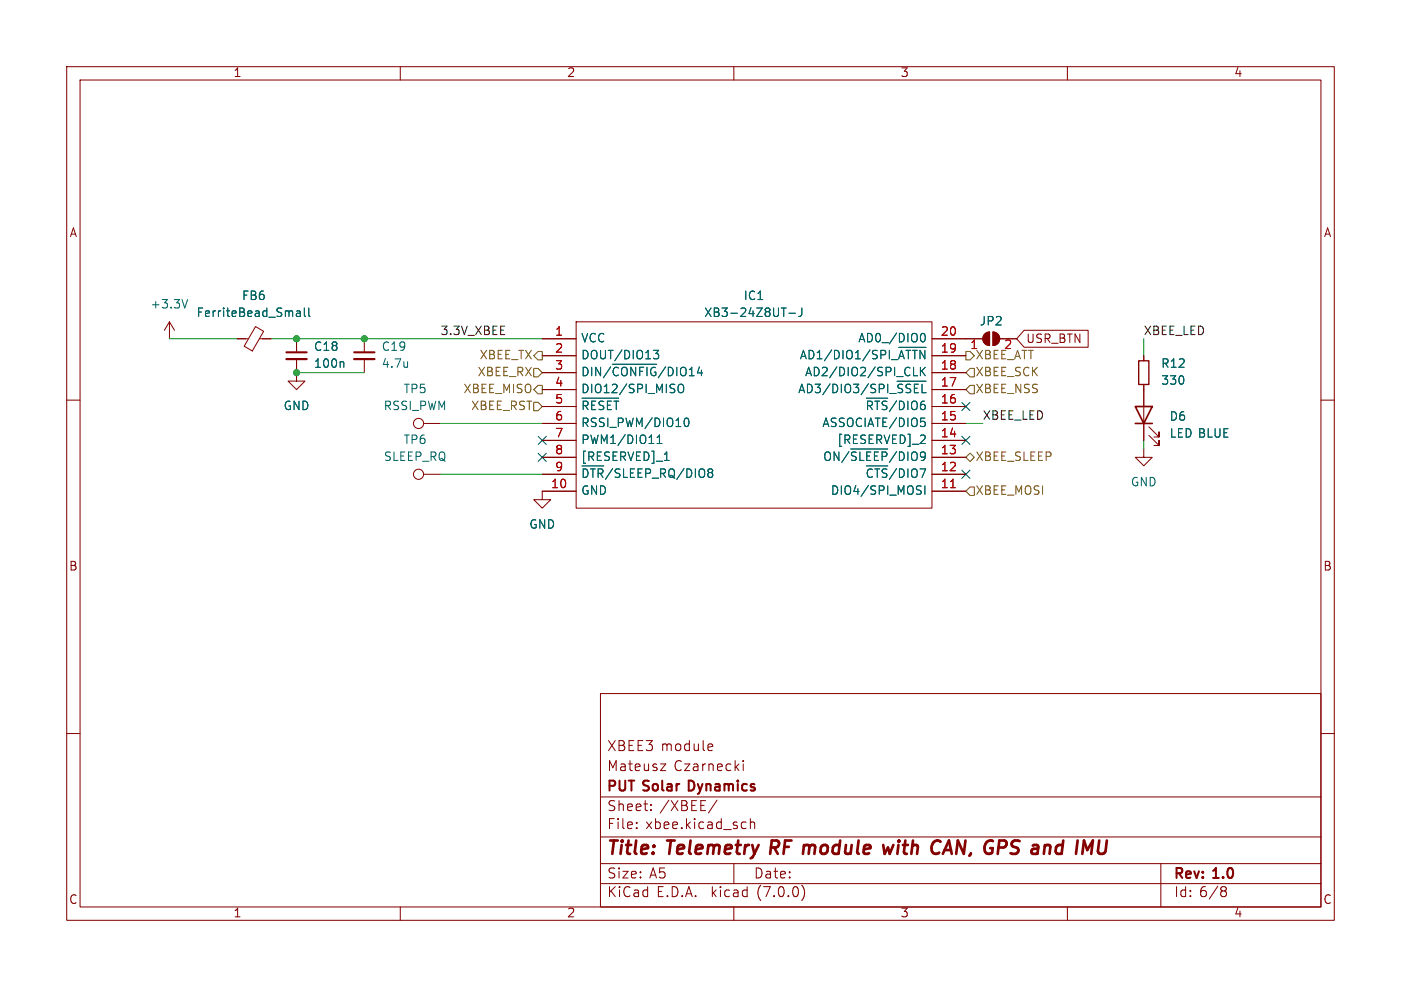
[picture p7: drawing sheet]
<svg xmlns="http://www.w3.org/2000/svg" width="210mm" height="148mm" viewBox="0 0 210 148" stroke-linecap="round" stroke-linejoin="round" font-family="sans-serif">
<g fill="none" stroke="#840000" stroke-width=".15">
<path d="M10 10h190v128h-190zM12 12h186v124h-186zM60 10v2M110 10v2M160 10v2M10 60h2M25.4 48.3l-.8 1.2M25.4 48.3v2.5M25.4 48.3l.8 1.2M35.6 50.8h1.6M38.3 49l1.2 .7-1.7 2.9-1.2-.7zM38.9 50.8h1.7"/>
<path d="M44.4 53.8v3.4h1.3l-1.3 1.2-1.2-1.2h1.2M44.4 50.8v2M54.6 50.8v2M54.6 53.8v2.1M81.3 50.8h5.1M81.3 58.4h5.1M81.3 55.9h5.1M81.3 53.3h5.1M86.4 48.3h53.3v27.9h-53.3zM139.7 50.8h7.6M139.7 58.4h5.1M139.7 55.9h5.1"/>
<path d="M139.7 53.3h5.1M147.6 50.1l.7-.3v2a1.02 1.02 0 0 1-.9-.6 1.02 1.02 0 0 1 .2-1.1zM148.8 49.8a1.02 1.02 0 0 1 1.1 1 1.02 1.02 0 0 1-1.1 1zM149.9 50.8h2.5M153.5 49.5h9.6v2.6h-9.6l-1.1-1.3zM171.4 53.3v.8M171.4 57.7v8.3M198 60h2M63.5 71.1h2.5M63.5 63.5h2.5M81.3 71.1h5.1M81.3 68.6h5.1"/>
<path d="M81.3 66h5.1M81.3 63.5h5.1M81.3 61h5.1M86.4 73.7h-5.1v1.2h1.2l-1.2 1.3-1.3-1.3h1.3M139.7 71.1h5.1M139.7 73.7h5.1M139.7 68.6h5.1M139.7 66h5.1M139.7 63.5h5.1M139.7 61h5.1M171.4 67.3v1.3h1.3l-1.3 1.3-1.2-1.3h1.2M172.2 65.3l1.5 1.5v-.8v.8h-.7"/>
<path d="M172.2 64l1.5 1.5v-.7v.7h-.7M10 110h2M90 104h108v32h-108zM90 119.5h108M99 114.6h.8l-.8 1h.8M106.3 111.6h.5v.3l-.7 .2M106.8 112.5l-.5 .1M107.5 120l-1.3 1.9M111.4 114.1v.1M111.4 114.6v1M198 110h2M60 136v2"/>
<path d="M90 132.5h108M90 129.5h108M90 125.5h108M95.4 124.1v.2M95.4 123.3v.2M97.6 121.4v.2M97.6 120.6v.2M110 136v2M110 129.5v3M111.7 123.3h.1M111.8 124.2l-.1 .1M112.5 122.8v1.5"/>
<path d="M112.5 123.4a.37 .37 0 0 1 .6 .1v.8M120.2 132.7a1.72 1.72 0 0 1 0 2.3M160 136v2M174 129.5v6.5M183.3 133.6h.3M183.6 133l.2 .2v.3l-.2 .1M183.6 133.6l.2 .3v.3l-.2 .3h-.3"/>
<circle cx="62.7" cy="63.5" r=".76"/>
<circle cx="62.7" cy="71.1" r=".76"/>
</g>
<path d="M133.9 126.7l-.5 1.3-.3-.9-.5 .9M140.9 126.1l.1 .1M142.2 126l-.9 2M164.8 126l-.2 1.7 .3 .3" fill="none" stroke="#840000" stroke-width=".4"/>
<path d="M42.9 53.8h3.1M53.1 53.8h3" fill="none" stroke="#840000" stroke-width=".33"/>
<path d="M42.9 52.8h3.1M53.1 52.8h3" fill="none" stroke="#840000" stroke-width=".3"/>
<g fill="none" stroke="#006464" stroke-width=".15">
<path d="M28.1 44.9l-.4 1.3M44.5 46.7h.5v.8M44.5 47.4h.5M45 46.9l-.5 .1M45.6 46.2v1.1l.2 .2M46.3 46.2v1.1l.2 .2M51.4 54.2l.1 .2v.7M87.2 59.7h5.5M88.1 55.6a.55 .55 0 0 0-.7-.5v1.2M88.7 55.1v1.2M90 55.1v1.2l-.7-1.2v1.2M91.5 55l-1.1 1.6"/>
<path d="M91.8 54.6h6.6M92.7 55.2l-.1-.1a.49 .49 0 0 0-.5 .1 .49 .49 0 0 0-.2 .4M93.2 55.5a.42 .42 0 0 1 .4-.4 .42 .42 0 0 1 .4 .4M95.3 55.1v1.2l-.7-1.2v1.2M96.5 55.1h-.6v1.2M97 55.1v1.2M97.9 52.5h.8l-.4 .5 .4 .1v.5l-.2 .2h-.4M98.2 55.1a.49 .49 0 0 0-.5 .1 .49 .49 0 0 0-.2 .4M99.8 55l-1.1 1.6M100.9 55.6a.55 .55 0 0 0-.7-.5v1.2M101.5 55.1v1.2M101.6 58v.5a.42 .42 0 0 0 .5 .4 .42 .42 0 0 0 .4-.4v-.5"/>
<path d="M102 55.5a.42 .42 0 0 1 .4-.4 .42 .42 0 0 1 .4 .4M103.3 55.4l.4-.3v1.2M104.8 55l-.3 .9M117.1 46.2h.7M118.3 47h.9M119.8 58.9l.4-1.3 .4 1.3M120 53.8l.4-1.3 .5 1.3M120.2 46.2v.9a.41 .41 0 0 1-.5 .4M121.8 58.2a.55 .55 0 0 0-.8-.6v1.3M122 53.1a.55 .55 0 0 0-.7-.6v1.3M122.2 57.6h.8l-.5 .5M122.5 52.9l.4-.4v1.3"/>
<path d="M124.4 57.6l-1.1 1.6M124.7 52.5l-1.1 1.6M125.6 58.2a.55 .55 0 0 0-.8-.6v1.3M125.8 53.1a.55 .55 0 0 0-.7-.6v1.3M126.1 57.6v1.3M126.4 52.5v1.3M126.7 58a.42 .42 0 0 1 .4-.4 .42 .42 0 0 1 .4 .4M126.9 53a.42 .42 0 0 1 .4-.5 .42 .42 0 0 1 .4 .5M127.9 57.6h.8l-.4 .5M128.2 52.9l.4-.4v1.3M129.9 59.7h3.2M130.2 57.6l-1.1 1.6"/>
<path d="M130.4 52.5l-1.1 1.6M131.3 57.7l-.5-.1-.2 .1-.1 .3M131.5 52.6l-.5-.1-.2 .2v.2M132.5 58l-.1-.3-.6-.1v1.3M132.8 53l-.2-.4-.6-.1v1.3M133.1 57.6v1.3M133.3 52.5v1.3M134.5 57.2h4.3M134.7 53.8l.4-1.3 .5 1.3M134.7 52.1h4.1M135.3 57.7l-.5-.1-.2 .1v.3M135.8 52.5h.7"/>
<path d="M136.2 52.5v1.3M136.5 57.7l-.5-.1-.1 .1-.1 .3M136.8 52.5h.7M136.9 56.3h.6M137.1 52.5v1.3M137.7 57.6h-.6v1.3M138 55.1v1.2M138.1 50.1l.2-.1a.69 .69 0 0 1 .5 .5 .69 .69 0 0 1-.3 .7l-.2 .1-.2-.2M138.2 55.6l.5 .7M138.2 57.6v1.3M138.6 52.5v1.3l-.7-1.3v1.3M138.7 55.1l-.7 .7"/>
<path d="M87.2 69.9h3.3M87.4 70.3v1.3M87.7 70.3a.53 .53 0 0 1 .4 .6M88.1 60.6l-.1-.4h-.6v1.2M88.9 70.3v1.3M89.3 60.2h-.6v1.2M89.7 70.3v1.3M90.1 70.3l.2 .1 .1 .3M90.5 60.2h-.5l-.2 .1v.2M91.7 60.2h-.6v1.2M91.8 70.3l-1 1.6M92 60.2h.7"/>
<path d="M92.4 60.2v1.2M92.4 70.3l-.1 .1-.1 .3M92.7 70.3l.2 .1M93.5 70.3v1.3M94.5 70.3v1.3M95.6 70.3v1.3M96.8 70.3v1.3M97.3 70.3l.2 .1v.3M98.5 66.5h.7M98.5 65.6l.4-.4v1.3M99 70.3v1.3M99.5 70.3l.2 .1 .1 .3"/>
<path d="M99.6 69h.7M100.2 70.7a.42 .42 0 0 1 .5-.4 .42 .42 0 0 1 .4 .4M102.5 70.3l-1 1.6M102.7 62.8l.1-.1a.69 .69 0 0 1 .5 .5 .69 .69 0 0 1-.2 .7l-.3 .1-.1-.2M103.7 70.9a.55 .55 0 0 0-.7-.6v1.3M104.2 70.3v1.3M104.8 70.7a.42 .42 0 0 1 .4-.4 .42 .42 0 0 1 .4 .4M106.2 70.7l-.1-.1 .3-.3 .3 .1 .1 .2v.1M123.6 68.2a.42 .42 0 0 1 .5-.4 .42 .42 0 0 1 .4 .4M125.8 67.8v1.2l-.8-1.2v1.2M127.3 67.7l-1.1 1.6M127.5 67.3h5.6"/>
<path d="M127.9 67.8l-.2 .1-.1 .2M128.2 67.8h.2M128.9 67.8v1.2M129.9 69.9h3.2M129.9 67.8v1.2M130 60.2v1.2M131.1 67.8v1.2M131.5 60.2v1.2M131.5 70.3v1.3M132.2 67.8v1.2M132.7 67.8l.2 .1 .1 .3M134.4 70.3l-1.1 1.6"/>
<path d="M134.4 67.7l-1.1 1.6M134.4 60.1l-1.1 1.6M134.8 60.2v1.2M134.8 67.8v1.2M134.8 70.3v1.3M135.1 67.8a.53 .53 0 0 1 .5 .5M136.1 60.2v1.2M136.1 67.8v1.2M136.1 70.3v1.3M136.9 67.8l-.2 .2-.1 .2M137.2 67.8l.2 .2 .1 .2M137.8 73.5l.3 .3-.1 .2-.2 .1"/>
<path d="M138.2 67.8l-.2 .2v.3M138.5 67.8l.2 .2v.5M138.6 65.3l.1 .2-.1 .3-.7 .7h.8M138.6 72.9v1.2M138.6 63.3v.5l-.4 .2M138.8 70.3l-.6 1.3"/>
</g>
<g fill="#840000" stroke="#840000" stroke-width=".15">
<path d="M147.6 50.1l.7-.3v2a1.02 1.02 0 0 1-.9-.6 1.02 1.02 0 0 1 .2-1.1z"/>
<path d="M148.8 49.8a1.02 1.02 0 0 1 1.1 1 1.02 1.02 0 0 1-1.1 1z"/>
</g>
<path d="M170.7 54.1h1.5v3.6h-1.5z" fill="none" stroke="#840000" stroke-width=".2"/>
<path d="M170.2 61h2.5l-1.3 2.5zM170.2 63.5h2.5" fill="none" stroke="#840000" stroke-width=".25"/>
<path d="M142.5 73.1h.7" fill="none" stroke="#a90000" stroke-width=".15"/>
<path d="M80 53.3l.6-.6h.7v1.3h-.7zM80 55.2h.6l.7 .7-.7 .6h-.6zM80.6 57.8h.7v1.3h-.7l-.6-.7zM144.8 52.7h.6l.6 .6-.6 .7h-.6zM145.4 57.8h.6v1.3h-.6l-.6-.7zM145.4 55.2h.6v1.3h-.6l-.6-.6zM80 60.3h.6l.7 .7-.7 .6h-.6zM145.4 73h.6v1.3h-.6l-.6-.6zM145.4 67.9l.6 .7-.6 .6-.6-.6z" fill="none" stroke="#725600" stroke-width=".15"/>
<path d="M25.4 50.8h10.2M40.6 50.8h40.7M44.4 55.9h10.2M171.4 50.8v2.5M66 71.1h15.3M66 63.5h15.3M144.8 63.5h2.5M171.4 66v1.3" fill="none" stroke="#009600" stroke-width=".15"/>
<path d="M80.7 68l1.2 1.2M80.7 65.4l1.2 1.2M81.9 68l-1.2 1.2M81.9 65.4l-1.2 1.2M144.2 60.4l1.2 1.2M144.2 70.5l1.2 1.2M144.2 65.4l1.2 1.2M145.4 60.4l-1.2 1.2M145.4 70.5l-1.2 1.2M145.4 65.4l-1.2 1.2" fill="none" stroke="#000084" stroke-width=".15"/>
<g fill="#009600" stroke="#009600" stroke-width=".15">
<circle cx="54.6" cy="50.8" r=".46"/>
<circle cx="44.4" cy="55.9" r=".46"/>
<circle cx="44.4" cy="50.8" r=".46"/>
</g>
<g font-size="2.8" fill="#840000">
<text x="91" y="128.8">Title:</text>
<text x="100.1" y="128.8">Telemetry</text>
<text x="116.2" y="128.8">RF module</text>
<text x="134.3" y="128.8">with</text>
<text x="142.1" y="128.8">CAN, GPS and</text>
<text x="165.6" y="128.8">IMU</text>
</g>
<g font-size="2.1" fill="#840000">
<text x="91" y="112.9">XBEE3 module</text>
<text x="91" y="119.1">PUT Solar</text>
<text x="91" y="115.9">Mateusz</text>
<text x="101" y="115.9">Czarnecki</text>
<text x="103.8" y="119.1">Dynamics</text>
<text x="91" y="124.6">File:</text>
<text x="91" y="121.9">Sheet:</text>
<text x="96.8" y="124.6">xbee.kicad_sch</text>
<text x="98.9" y="121.9">/XBEE/</text>
<text x="91" y="134.8">KiCad</text>
<text x="91" y="132">Size:</text>
<text x="97.3" y="132">A5</text>
<text x="98.4" y="134.8">E.D.A.</text>
<text x="106.7" y="134.8">kicad</text>
<text x="113" y="132">Date:</text>
<text x="113.6" y="134.8">(7.0.0)</text>
<text x="176" y="132.2">Rev:</text>
<text x="176" y="134.8">Id: 6/8</text>
<text x="182" y="132.2">1.0</text>
</g>
<g font-size="1.8" fill="#840000">
<text x="35" y="11.8">1</text>
<text x="85" y="11.8">2</text>
<text x="135" y="11.8">3</text>
<text x="185" y="11.8">4</text>
<text x="10.4" y="35.8">A</text>
<text x="198.4" y="35.8">A</text>
<text x="153.8" y="51.7">USR_BTN</text>
<text x="10.3" y="85.8">B</text>
<text x="198.3" y="85.8">B</text>
<text x="10.3" y="135.8">C</text>
<text x="35" y="137.8">1</text>
<text x="85" y="137.8">2</text>
<text x="135" y="137.8">3</text>
<text x="185" y="137.8">4</text>
<text x="198.3" y="135.8">C</text>
</g>
<g font-size="1.8" fill="#006464">
<text x="22.5" y="46.5">+3.3V</text>
<text x="29.4" y="47.8">FerriteBead_Small</text>
<text x="36.2" y="45.3">FB6</text>
<text x="105.5" y="47.8">XB3-24Z8UT-J</text>
<text x="111.4" y="45.3">IC1</text>
<text x="47" y="52.9">C18</text>
<text x="57.2" y="52.9">C19</text>
<text x="87.1" y="51.6">VCC</text>
<text x="128.5" y="51.6">AD0_/DIO0</text>
<text x="146.8" y="49.1">JP2</text>
<text x="47" y="55.4">100n</text>
<text x="57.2" y="55.4">4.7u</text>
<text x="60.4" y="59.2">TP5</text>
<text x="87.1" y="54.2">DOUT/DIO13</text>
<text x="87.1" y="57.3">DIN/~{CONFIG}/DIO14</text>
<text x="87.1" y="59.2">DIO12/SPI_MISO</text>
<text x="119.5" y="59.9">AD3/DIO3/SPI_~{SSEL}</text>
<text x="119.8" y="54.8">AD1/DIO1/SPI_~{ATTN}</text>
<text x="120.5" y="56.7">AD2/DIO2/SPI_CLK</text>
<text x="174" y="55.4">R12</text>
<text x="174" y="58">330</text>
<text x="42.5" y="61.8">GND</text>
<text x="57.4" y="61.8">RSSI_PWM</text>
<text x="87.1" y="62.4">~{RESET}</text>
<text x="87.1" y="64.3">RSSI_PWM/DIO10</text>
<text x="123.1" y="64.3">ASSOCIATE/DIO5</text>
<text x="129.6" y="62.4">~{RTS}/DIO6</text>
<text x="175.3" y="63.4">D6</text>
<text x="175.3" y="65.9">LED BLUE</text>
<text x="57.5" y="69.4">SLEEP_RQ</text>
<text x="60.4" y="66.9">TP6</text>
<text x="87.1" y="66.9">PWM1/DIO11</text>
<text x="87.1" y="69.4">[RESERVED]_1</text>
<text x="123.3" y="70">ON/~{SLEEP}/DIO9</text>
<text x="125.4" y="66.9">[RESERVED]_2</text>
<text x="87.1" y="74.5">GND</text>
<text x="87.1" y="72.6">~{DTR}/SLEEP_RQ/DIO8</text>
<text x="124.4" y="74.5">DIO4/SPI_MOSI</text>
<text x="129.6" y="72.6">~{CTS}/DIO7</text>
<text x="169.5" y="73.2">GND</text>
<text x="79.3" y="79.6">GND</text>
</g>
<g font-size="1.8" fill="#0f0f0f">
<text x="66" y="50.5">3.3V_XBEE</text>
<text x="171.4" y="50.5">XBEE_LED</text>
<text x="147.3" y="63.2">XBEE_LED</text>
</g>
<g font-size="1.8" fill="#a90000">
<text x="83.2" y="50.5">1</text>
<text x="83.2" y="53.1">2</text>
<text x="141" y="53.1">19</text>
<text x="141" y="50.5">20</text>
<text x="145.4" y="52.7">1</text>
<text x="150.5" y="52.7">2</text>
<text x="83.2" y="55.6">3</text>
<text x="83.2" y="58.2">4</text>
<text x="141" y="58.2">17</text>
<text x="141" y="55.6">18</text>
<text x="83.2" y="60.7">5</text>
<text x="83.2" y="63.2">6</text>
<text x="83.2" y="65.8">7</text>
<text x="141" y="65.8">14</text>
<text x="141" y="63.2">15</text>
<text x="141" y="60.7">16</text>
<text x="83.2" y="68.3">8</text>
<text x="83.2" y="70.9">9</text>
<text x="141" y="70.9">12</text>
<text x="141" y="68.3">13</text>
<text x="82.5" y="73.4">10</text>
<text x="141" y="73.4">11</text>
</g>
<g font-size="1.8" fill="#725600">
<text x="69.4" y="59.2">XBEE_MISO</text>
<text x="71.5" y="56.7">XBEE_RX</text>
<text x="71.8" y="54.2">XBEE_TX</text>
<text x="146.2" y="59.2">XBEE_NSS</text>
<text x="146.2" y="54.2">XBEE_ATT</text>
<text x="146.2" y="56.7">XBEE_SCK</text>
<text x="70.5" y="61.8">XBEE_RST</text>
<text x="146.2" y="69.4">XBEE_SLEEP</text>
<text x="146.2" y="74.5">XBEE_MOSI</text>
</g>
</svg>
